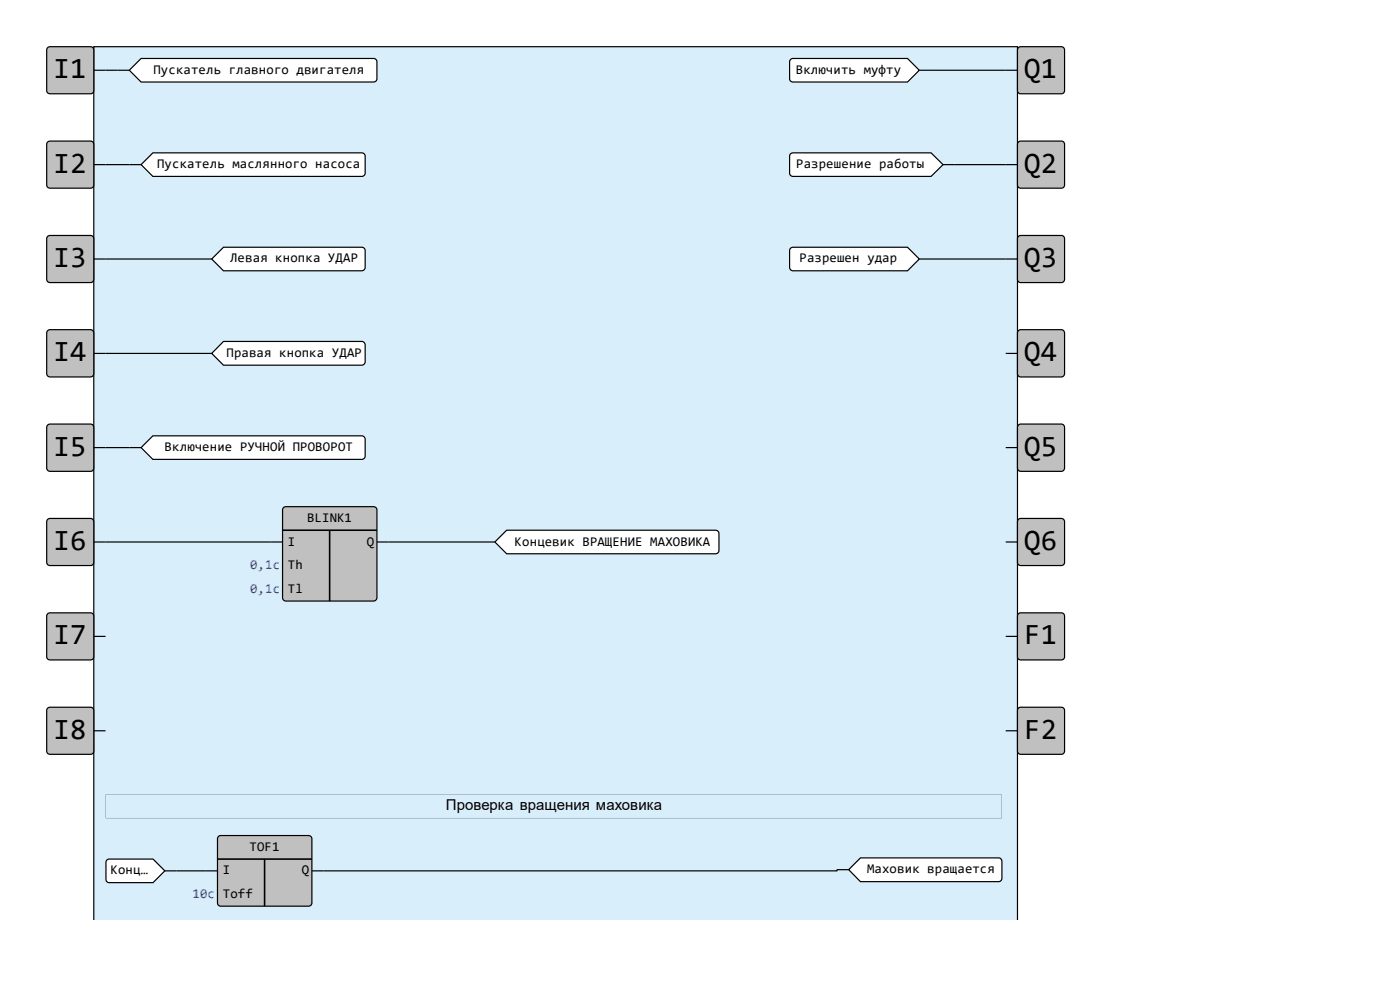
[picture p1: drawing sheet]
<svg xmlns="http://www.w3.org/2000/svg" width="297mm" height="210mm" viewBox="0 0 297 210" stroke-linecap="round" stroke-linejoin="round" font-family="sans-serif">
<path d="M19.9 9.9h196v185.2h-196z" fill="#d9eefb"/>
<path d="M19.9 9.9h.1M19.9 9.9h196v185.2M19.9 9.9v185.2" fill="none" stroke="#000" stroke-width=".25"/>
<path d="M22.4 168.6h190.2v5h-190.2l190.1-.1v-4.9h-190.1v5z" fill-rule="evenodd" fill="#000"/>
<path d="M216.1 10.1l.4-.2h8.7a.68 .68 0 0 1 .6 .7v8.6a.67 .67 0 0 1-.6 .7h-8.7a.67 .67 0 0 1-.6-.7v-8.6z" fill-rule="evenodd" fill="#c0c0c0"/>
<path d="M213.4 14.9h2.5M216.1 10.1l.4-.2h8.7a.68 .68 0 0 1 .6 .7v8.6a.67 .67 0 0 1-.6 .7h-8.7a.67 .67 0 0 1-.6-.7v-8.6z" fill="none" stroke="#000" stroke-width=".25"/>
<path d="M216.1 30.1l.4-.2h8.7a.67 .67 0 0 1 .6 .7v8.6a.67 .67 0 0 1-.6 .7h-8.7a.67 .67 0 0 1-.6-.7v-8.6z" fill-rule="evenodd" fill="#c0c0c0"/>
<path d="M213.4 34.9h2.5M216.1 30.1l.4-.2h8.7a.67 .67 0 0 1 .6 .7v8.6a.67 .67 0 0 1-.6 .7h-8.7a.67 .67 0 0 1-.6-.7v-8.6z" fill="none" stroke="#000" stroke-width=".25"/>
<path d="M216.1 50.1l.4-.1h8.7a.67 .67 0 0 1 .6 .6v8.6a.68 .68 0 0 1-.6 .7h-8.7a.68 .68 0 0 1-.6-.7v-8.6z" fill-rule="evenodd" fill="#c0c0c0"/>
<path d="M213.4 54.9h2.5M216.1 50.1l.4-.1h8.7a.67 .67 0 0 1 .6 .6v8.6a.68 .68 0 0 1-.6 .7h-8.7a.68 .68 0 0 1-.6-.7v-8.6z" fill="none" stroke="#000" stroke-width=".25"/>
<path d="M216.1 90.2l.4-.2h8.7a.71 .71 0 0 1 .6 .7v8.6a.71 .71 0 0 1-.6 .7h-8.7a.71 .71 0 0 1-.6-.7v-8.6z" fill-rule="evenodd" fill="#c0c0c0"/>
<path d="M213.4 95h2.5M216.1 90.2l.4-.2h8.7a.71 .71 0 0 1 .6 .7v8.6a.71 .71 0 0 1-.6 .7h-8.7a.71 .71 0 0 1-.6-.7v-8.6z" fill="none" stroke="#000" stroke-width=".25"/>
<path d="M216.1 110.2l.4-.2h8.7a.68 .68 0 0 1 .6 .7v8.6a.67 .67 0 0 1-.6 .7h-8.7a.67 .67 0 0 1-.6-.7v-8.6z" fill-rule="evenodd" fill="#c0c0c0"/>
<path d="M213.4 115h2.5M216.1 110.2l.4-.2h8.7a.68 .68 0 0 1 .6 .7v8.6a.67 .67 0 0 1-.6 .7h-8.7a.67 .67 0 0 1-.6-.7v-8.6z" fill="none" stroke="#000" stroke-width=".25"/>
<path d="M216.1 130.2l.4-.2h8.7a.67 .67 0 0 1 .6 .7v8.6a.67 .67 0 0 1-.6 .7h-8.7a.67 .67 0 0 1-.6-.7v-8.6z" fill-rule="evenodd" fill="#c0c0c0"/>
<path d="M213.4 135h2.5M216.1 130.2l.4-.2h8.7a.67 .67 0 0 1 .6 .7v8.6a.67 .67 0 0 1-.6 .7h-8.7a.67 .67 0 0 1-.6-.7v-8.6z" fill="none" stroke="#000" stroke-width=".25"/>
<path d="M216.1 150.2l.4-.2h8.7a.67 .67 0 0 1 .6 .7v8.6a.68 .68 0 0 1-.6 .7h-8.7a.68 .68 0 0 1-.6-.7v-8.6z" fill-rule="evenodd" fill="#c0c0c0"/>
<path d="M213.4 155h2.5M216.1 150.2l.4-.2h8.7a.67 .67 0 0 1 .6 .7v8.6a.68 .68 0 0 1-.6 .7h-8.7a.68 .68 0 0 1-.6-.7v-8.6z" fill="none" stroke="#000" stroke-width=".25"/>
<path d="M10.1 130.2l.5-.2h8.6a.67 .67 0 0 1 .7 .7v8.6a.67 .67 0 0 1-.7 .7h-8.6a.68 .68 0 0 1-.7-.7v-8.6z" fill-rule="evenodd" fill="#c0c0c0"/>
<path d="M10.1 130.2l.5-.2h8.6a.67 .67 0 0 1 .7 .7v8.6a.67 .67 0 0 1-.7 .7h-8.6a.68 .68 0 0 1-.7-.7v-8.6zM19.9 135h2.5" fill="none" stroke="#000" stroke-width=".25"/>
<path d="M60.1 107.7l.6-.2h18.5a.71 .71 0 0 1 .8 .7v18.6a.74 .74 0 0 1-.8 .7h-18.5a.71 .71 0 0 1-.8-.7v-18.6z" fill-rule="evenodd" fill="#c0c0c0"/>
<path d="M22.4 14.9h2.5M22.4 34.9h5M22.4 54.9h20M22.4 75h20M22.4 95h5M22.4 115h37.5M60.1 107.7l.6-.2h18.5a.71 .71 0 0 1 .8 .7v18.6a.74 .74 0 0 1-.8 .7h-18.5a.71 .71 0 0 1-.8-.7v-18.6zM80 115h22.5" fill="none" stroke="#000" stroke-width=".25"/>
<path d="M59.9 112.5h20.1M69.9 112.5v15" fill="none" stroke="#000" stroke-width=".34"/>
<path d="M10.1 150.2l.5-.2h8.6a.67 .67 0 0 1 .7 .7v8.6a.68 .68 0 0 1-.7 .7h-8.6a.69 .69 0 0 1-.7-.7v-8.6z" fill-rule="evenodd" fill="#c0c0c0"/>
<path d="M10.1 150.2l.5-.2h8.6a.67 .67 0 0 1 .7 .7v8.6a.68 .68 0 0 1-.7 .7h-8.6a.69 .69 0 0 1-.7-.7v-8.6zM19.9 155h2.5" fill="none" stroke="#000" stroke-width=".25"/>
<path d="M10.1 10.1l.5-.2h8.6a.68 .68 0 0 1 .7 .7v8.6a.67 .67 0 0 1-.7 .7h-8.6a.68 .68 0 0 1-.7-.7v-8.6z" fill-rule="evenodd" fill="#c0c0c0"/>
<path d="M10.1 10.1l.5-.2h8.6a.68 .68 0 0 1 .7 .7v8.6a.67 .67 0 0 1-.7 .7h-8.6a.68 .68 0 0 1-.7-.7v-8.6zM19.9 14.9h2.5" fill="none" stroke="#000" stroke-width=".25"/>
<path d="M10.1 30.1l.5-.2h8.6a.67 .67 0 0 1 .7 .7v8.6a.67 .67 0 0 1-.7 .7h-8.6a.68 .68 0 0 1-.7-.7v-8.6z" fill-rule="evenodd" fill="#c0c0c0"/>
<path d="M10.1 30.1l.5-.2h8.6a.67 .67 0 0 1 .7 .7v8.6a.67 .67 0 0 1-.7 .7h-8.6a.68 .68 0 0 1-.7-.7v-8.6zM19.9 34.9h2.5" fill="none" stroke="#000" stroke-width=".25"/>
<path d="M10.1 110.2l.5-.2h8.6a.68 .68 0 0 1 .7 .7v8.6a.67 .67 0 0 1-.7 .7h-8.6a.68 .68 0 0 1-.7-.7v-8.6z" fill-rule="evenodd" fill="#c0c0c0"/>
<path d="M10.1 110.2l.5-.2h8.6a.68 .68 0 0 1 .7 .7v8.6a.67 .67 0 0 1-.7 .7h-8.6a.68 .68 0 0 1-.7-.7v-8.6zM19.9 115h2.5" fill="none" stroke="#000" stroke-width=".25"/>
<path d="M10.1 90.2l.5-.2h8.6a.71 .71 0 0 1 .7 .7v8.6a.71 .71 0 0 1-.7 .7h-8.6a.71 .71 0 0 1-.7-.7v-8.6z" fill-rule="evenodd" fill="#c0c0c0"/>
<path d="M10.1 90.2l.5-.2h8.6a.71 .71 0 0 1 .7 .7v8.6a.71 .71 0 0 1-.7 .7h-8.6a.71 .71 0 0 1-.7-.7v-8.6zM19.9 95h2.5" fill="none" stroke="#000" stroke-width=".25"/>
<path d="M10.1 70.2l.5-.3h8.6a.71 .71 0 0 1 .7 .8v8.5a.71 .71 0 0 1-.7 .8h-8.6a.71 .71 0 0 1-.7-.8v-8.5z" fill-rule="evenodd" fill="#c0c0c0"/>
<path d="M10.1 70.2l.5-.3h8.6a.71 .71 0 0 1 .7 .8v8.5a.71 .71 0 0 1-.7 .8h-8.6a.71 .71 0 0 1-.7-.8v-8.5zM19.9 75h2.5" fill="none" stroke="#000" stroke-width=".25"/>
<path d="M10.1 50.1l.5-.1h8.6a.67 .67 0 0 1 .7 .6v8.6a.68 .68 0 0 1-.7 .7h-8.6a.69 .69 0 0 1-.7-.7v-8.6z" fill-rule="evenodd" fill="#c0c0c0"/>
<path d="M10.1 50.1l.5-.1h8.6a.67 .67 0 0 1 .7 .6v8.6a.68 .68 0 0 1-.7 .7h-8.6a.69 .69 0 0 1-.7-.7v-8.6zM19.9 54.9h2.5" fill="none" stroke="#000" stroke-width=".25"/>
<path d="M216.1 70.2l.4-.3h8.7a.71 .71 0 0 1 .6 .8v8.5a.71 .71 0 0 1-.6 .8h-8.7a.71 .71 0 0 1-.6-.8v-8.5z" fill-rule="evenodd" fill="#c0c0c0"/>
<path d="M197.5 14.9h15.9M202.6 34.9h10.8M197.5 54.9h15.9M213.4 75h2.5M216.1 70.2l.4-.3h8.7a.71 .71 0 0 1 .6 .8v8.5a.71 .71 0 0 1-.6 .8h-8.7a.71 .71 0 0 1-.6-.8v-8.5z" fill="none" stroke="#000" stroke-width=".25"/>
<path d="M22.7 182.4l.5-.2h9.3l2.5 2.5-2.5 2.5h-9.3a.67 .67 0 0 1-.7-.6v-3.6z" fill-rule="evenodd" fill="#fff"/>
<path d="M22.7 182.4l.5-.2h9.3l2.5 2.5-2.5 2.5h-9.3a.67 .67 0 0 1-.7-.6v-3.6zM35 184.7h2.5" fill="none" stroke="#000" stroke-width=".25"/>
<path d="M105 115l2.5-2.5h44.3a.71 .71 0 0 1 .7 .7v3.6a.71 .71 0 0 1-.7 .7h-44.3z" fill-rule="evenodd" fill="#fff"/>
<path d="M102.5 115h2.5M105 115l2.5-2.5h44.3a.71 .71 0 0 1 .7 .7v3.6a.71 .71 0 0 1-.7 .7h-44.3z" fill="none" stroke="#000" stroke-width=".25"/>
<path d="M46.3 177.4l.5-.2h18.6a.71 .71 0 0 1 .8 .7v13.7a.71 .71 0 0 1-.8 .6h-18.6a.67 .67 0 0 1-.7-.6v-13.7z" fill-rule="evenodd" fill="#c0c0c0"/>
<path d="M46.3 177.4l.5-.2h18.6a.71 .71 0 0 1 .8 .7v13.7a.71 .71 0 0 1-.8 .6h-18.6a.67 .67 0 0 1-.7-.6v-13.7zM37.5 184.7h8.6M177.5 184.5v.2h-111.3" fill="none" stroke="#000" stroke-width=".25"/>
<path d="M46.1 182.2h20.1M56.1 182.2v10" fill="none" stroke="#000" stroke-width=".34"/>
<path d="M167.7 32.6l.5-.2h29.3l2.6 2.5-2.6 2.5h-29.3a.71 .71 0 0 1-.7-.7v-3.6z" fill-rule="evenodd" fill="#fff"/>
<path d="M167.7 32.6l.5-.2h29.3l2.6 2.5-2.6 2.5h-29.3a.71 .71 0 0 1-.7-.7v-3.6zM200.1 34.9h2.5" fill="none" stroke="#000" stroke-width=".25"/>
<path d="M167.7 52.6l.5-.1h24.3l2.5 2.4-2.5 2.5h-24.3a.74 .74 0 0 1-.7-.7v-3.6z" fill-rule="evenodd" fill="#fff"/>
<path d="M167.7 52.6l.5-.1h24.3l2.5 2.4-2.5 2.5h-24.3a.74 .74 0 0 1-.7-.7v-3.6zM195 54.9h2.5" fill="none" stroke="#000" stroke-width=".25"/>
<path d="M44.9 54.9l2.5-2.4h29.4a.71 .71 0 0 1 .7 .6v3.6a.74 .74 0 0 1-.7 .7h-29.4z" fill-rule="evenodd" fill="#fff"/>
<path d="M42.4 54.9h2.5M44.9 54.9l2.5-2.4h29.4a.71 .71 0 0 1 .7 .6v3.6a.74 .74 0 0 1-.7 .7h-29.4z" fill="none" stroke="#000" stroke-width=".25"/>
<path d="M47.4 72.4h29.4a.74 .74 0 0 1 .7 .8v3.6a.74 .74 0 0 1-.7 .7h-29.4l-2.5-2.5z" fill-rule="evenodd" fill="#fff"/>
<path d="M42.4 75h2.5M47.4 72.4h29.4a.74 .74 0 0 1 .7 .8v3.6a.74 .74 0 0 1-.7 .7h-29.4l-2.5-2.5z" fill="none" stroke="#000" stroke-width=".25"/>
<path d="M180 184.5l2.5-2.5h29.4a.71 .71 0 0 1 .7 .7v3.6a.71 .71 0 0 1-.7 .7h-29.4z" fill-rule="evenodd" fill="#fff"/>
<path d="M177.5 184.5h2.5M180 184.5l2.5-2.5h29.4a.71 .71 0 0 1 .7 .7v3.6a.71 .71 0 0 1-.7 .7h-29.4z" fill="none" stroke="#000" stroke-width=".25"/>
<path d="M29.9 34.9l2.5-2.5h44.4a.71 .71 0 0 1 .7 .7v3.6a.71 .71 0 0 1-.7 .7h-44.4z" fill-rule="evenodd" fill="#fff"/>
<path d="M27.4 34.9h2.5M29.9 34.9l2.5-2.5h44.4a.71 .71 0 0 1 .7 .7v3.6a.71 .71 0 0 1-.7 .7h-44.4z" fill="none" stroke="#000" stroke-width=".25"/>
<path d="M27.4 14.9l2.5-2.5h49.3a.71 .71 0 0 1 .8 .7v3.6a.71 .71 0 0 1-.8 .7h-49.3z" fill-rule="evenodd" fill="#fff"/>
<path d="M24.9 14.9h2.5M27.4 14.9l2.5-2.5h49.3a.71 .71 0 0 1 .8 .7v3.6a.71 .71 0 0 1-.8 .7h-49.3z" fill="none" stroke="#000" stroke-width=".25"/>
<path d="M29.9 95l2.5-2.5h44.4a.74 .74 0 0 1 .7 .7v3.6a.71 .71 0 0 1-.7 .7h-44.4z" fill-rule="evenodd" fill="#fff"/>
<path d="M27.4 95h2.5M29.9 95l2.5-2.5h44.4a.74 .74 0 0 1 .7 .7v3.6a.71 .71 0 0 1-.7 .7h-44.4z" fill="none" stroke="#000" stroke-width=".25"/>
<path d="M167.7 12.6l.5-.2h24.3l2.5 2.5-2.5 2.5h-24.3a.71 .71 0 0 1-.7-.7v-3.6z" fill-rule="evenodd" fill="#fff"/>
<path d="M167.7 12.6l.5-.2h24.3l2.5 2.5-2.5 2.5h-24.3a.71 .71 0 0 1-.7-.7v-3.6zM195 14.9h2.5" fill="none" stroke="#000" stroke-width=".25"/>
<g font-size="6.3">
<text x="11.3" y="16.6">I1</text>
<text x="217.3" y="16.6">Q1</text>
<text x="11.3" y="36.6">I2</text>
<text x="217.3" y="36.6">Q2</text>
<text x="11.3" y="56.6">I3</text>
<text x="217.3" y="56.6">Q3</text>
<text x="11.3" y="76.6">I4</text>
<text x="217.3" y="76.6">Q4</text>
<text x="11.3" y="96.6">I5</text>
<text x="217.3" y="96.6">Q5</text>
<text x="11.3" y="116.7">I6</text>
<text x="217.3" y="116.7">Q6</text>
<text x="11.3" y="136.7">I7</text>
<text x="217.3" y="136.7">F1</text>
<text x="11.3" y="156.7">I8</text>
<text x="217.3" y="156.7">F2</text>
</g>
<text font-size="3.2" x="94.6" y="171.8">Проверка вращения маховика</text>
<g font-size="2.8">
<text x="32.6" y="15.7">Пускатель главного двигателя</text>
<text x="168.8" y="15.7">Включить муфту</text>
<text x="33.4" y="35.6">Пускатель маслянного насоса</text>
<text x="168.9" y="35.6">Разрешение работы</text>
<text x="48.9" y="55.7">Левая кнопка УДАР</text>
<text x="169.6" y="55.7">Разрешен удар</text>
<text x="48" y="75.7">Правая кнопка УДАР</text>
<text x="34.9" y="95.7">Включение РУЧНОЙ ПРОВОРОТ</text>
<text x="65.2" y="110.7">BLINK1</text>
<text x="61.1" y="115.7">I</text>
<text x="77.9" y="115.7">Q</text>
<text x="109.2" y="115.7">Концевик ВРАЩЕНИЕ МАХОВИКА</text>
<text x="61.1" y="120.7">Th</text>
<text x="61.1" y="125.7">Tl</text>
<text x="23.5" y="185.5">Конц…</text>
<text x="47.3" y="185.5">I</text>
<text x="52.9" y="180.5">TOF1</text>
<text x="64.1" y="185.5">Q</text>
<text x="183.9" y="185.3">Маховик вращается</text>
<text x="47.3" y="190.5">Toff</text>
</g>
<g font-size="2.8" fill="#00f">
<text x="53" y="120.7">0,1с</text>
<text x="53" y="125.7">0,1с</text>
<text x="40.9" y="190.5">10с</text>
</g>
</svg>
